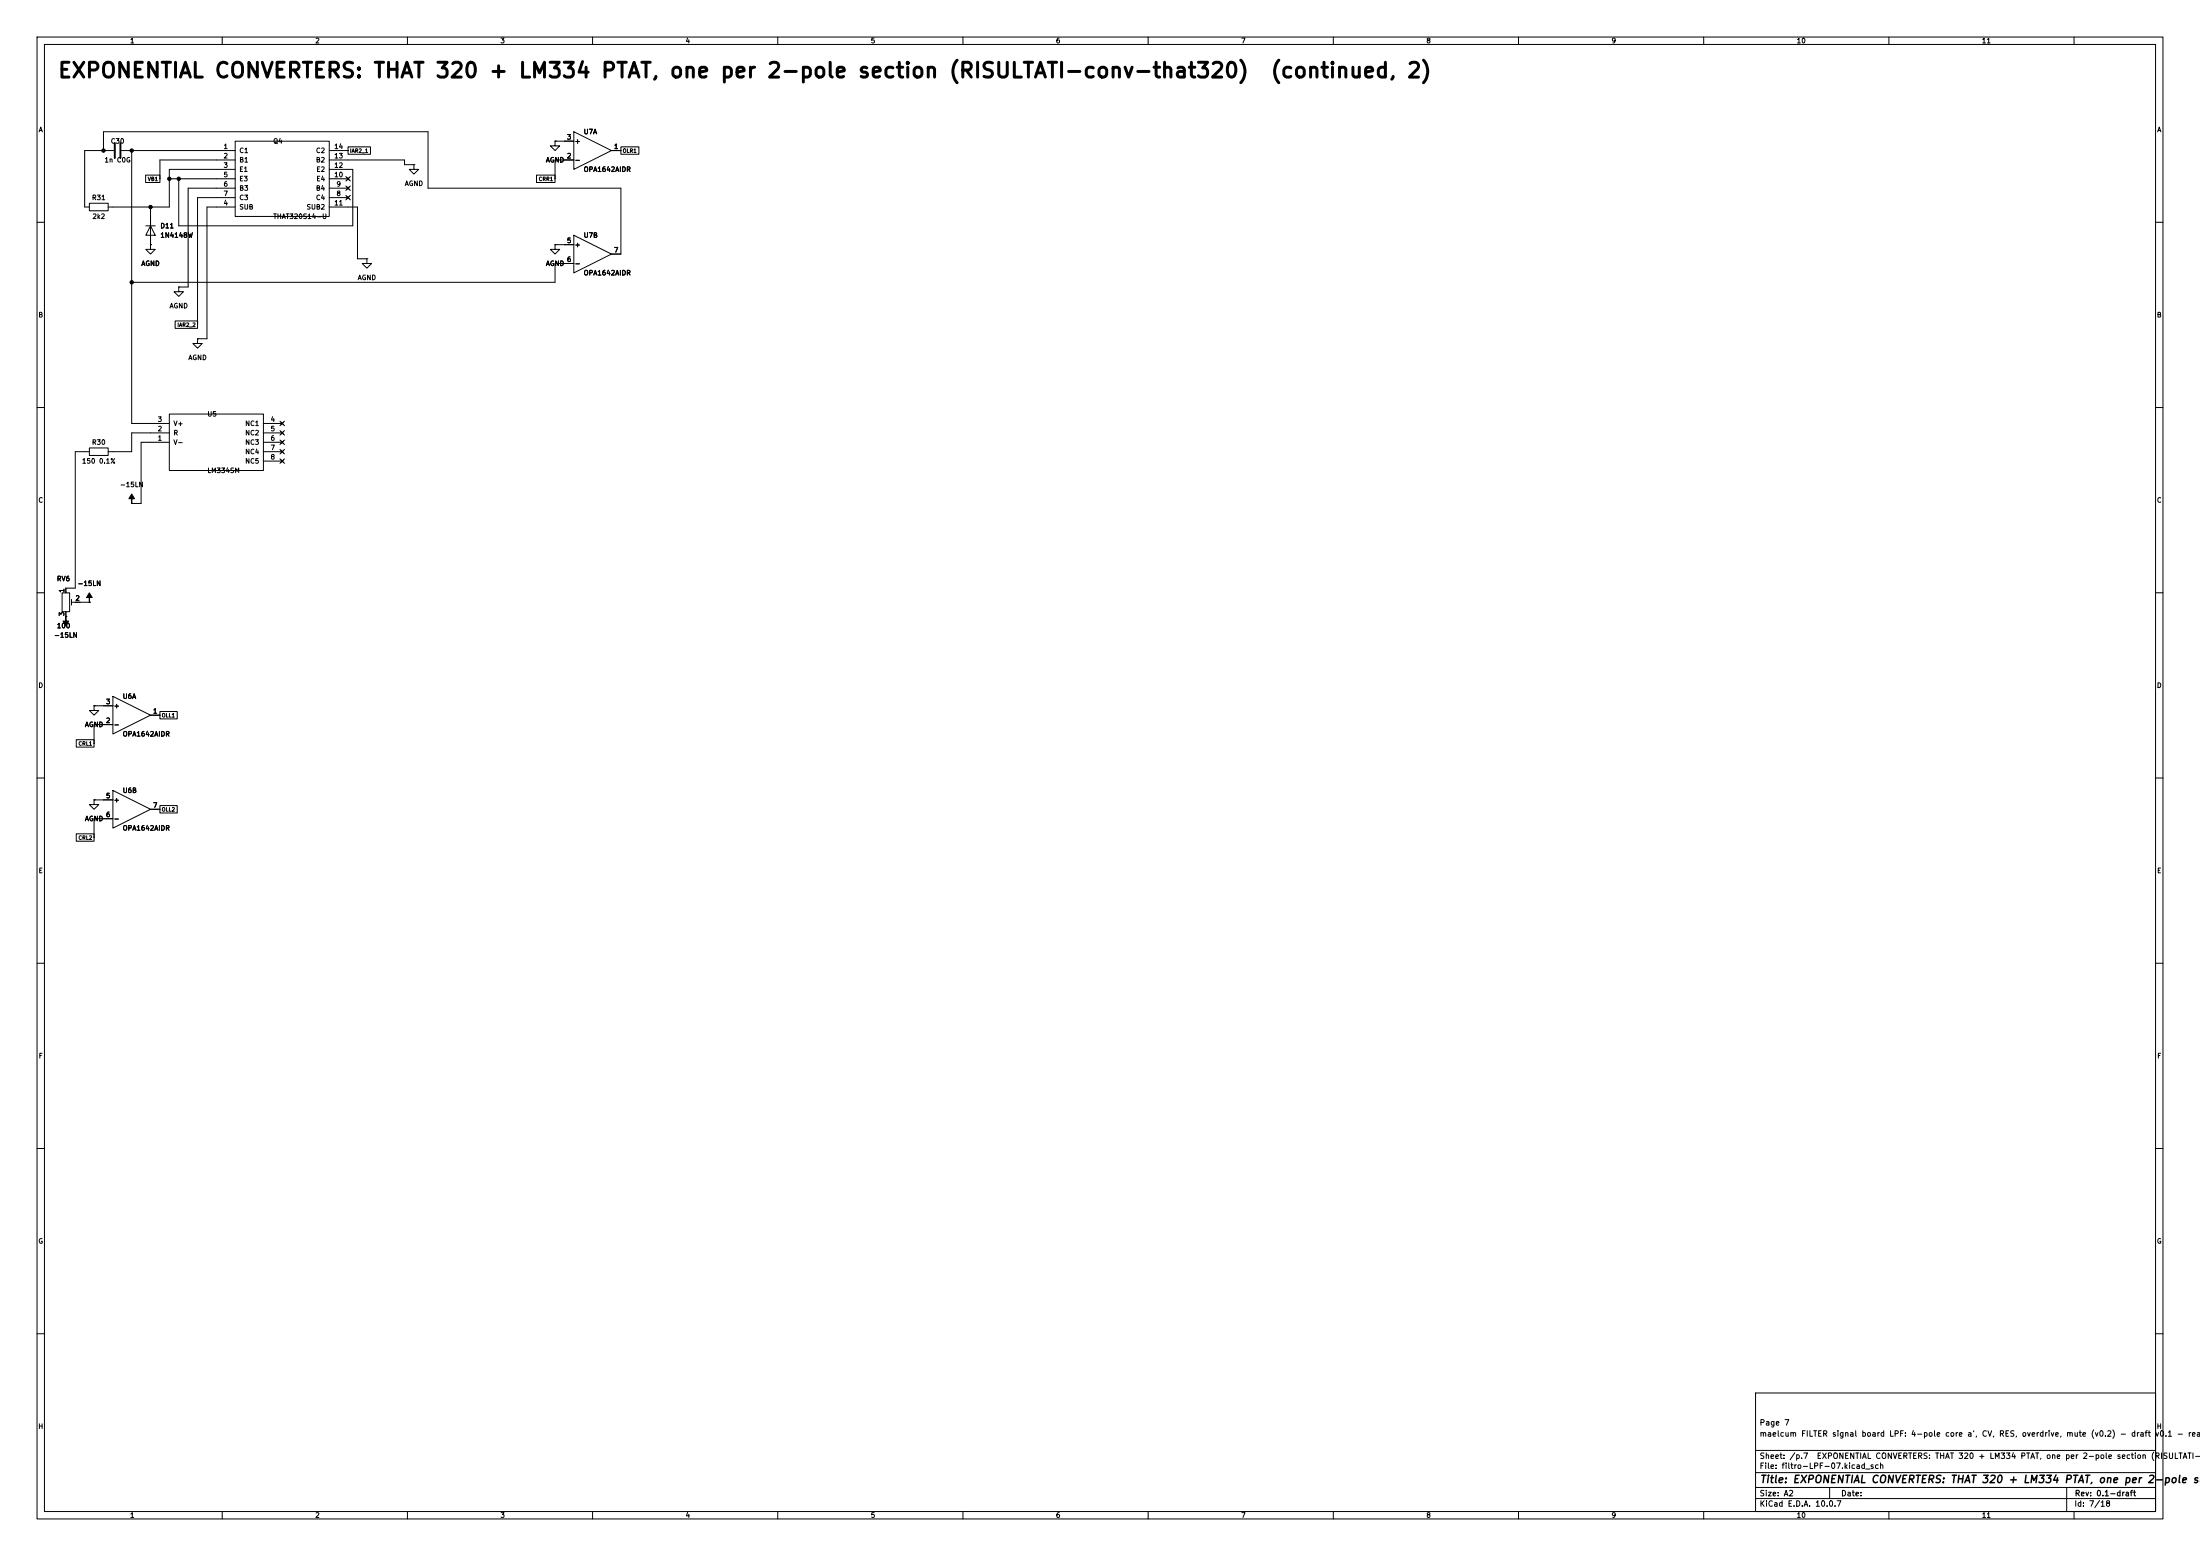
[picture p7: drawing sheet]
(kicad_sch
 (version 20260101)
 (generator "eeschema")
 (generator_version "10.0")
 (paper "A2")
 (title_block
  (title "EXPONENTIAL CONVERTERS: THAT 320 + LM334 PTAT, one per 2-pole section (RISULTATI-conv-that320)  (continued, 2)")
  (rev "0.1-draft")
  (comment 1 "maelcum FILTER signal board LPF: 4-pole core a', CV, RES, overdrive, mute (v0.2) - draft v0.1 - readable schematic")
  (comment 2 "Page 7"))
 (lib_symbols
  (symbol
   "maelcum:THAT320"
   (pin_names
    (offset 1.016)) (exclude_from_sim no) (in_bom yes) (on_board yes)
   (property
    "Reference"
    "Q" (at 0 12.7 0) (effects (font (size 1.27 1.27))))
   (property
    "Value"
    "THAT320" (at 0 -12.7 0) (effects (font (size 1.27 1.27))))
   (property
    "Footprint"
    "Package_SO:SOIC-14_3.9x8.7mm_P1.27mm" (at 0 0 0) (effects (font (size 1.27 1.27)) (hide yes)))
   (property
    "Datasheet"
    "" (at 0 0 0) (effects (font (size 1.27 1.27)) (hide yes)))
   (property
    "Description"
    "4 PNP appaiati THAT 320S14-U. Pinout THAT Doc 600041 Rev 04, Figure 2" (at 0 0 0) (effects (font (size 1.27 1.27)) (hide yes)))
   (symbol
    "THAT320_0_1"
    (rectangle (start -12.7 10.16) (end 12.7 -10.16) (stroke (width 0.254) (type default)) (fill (type background))))
   (symbol
    "THAT320_1_1"
    (pin
    passive
    line (at -17.78 7.62 0) (length 5.08) (name
    "C1" (effects (font (size 1.27 1.27)))) (number
    "1" (effects (font (size 1.27 1.27)))))
    (pin
    passive
    line (at -17.78 5.08 0) (length 5.08) (name
    "B1" (effects (font (size 1.27 1.27)))) (number
    "2" (effects (font (size 1.27 1.27)))))
    (pin
    passive
    line (at -17.78 2.54 0) (length 5.08) (name
    "E1" (effects (font (size 1.27 1.27)))) (number
    "3" (effects (font (size 1.27 1.27)))))
    (pin
    passive
    line (at -17.78 0 0) (length 5.08) (name
    "E3" (effects (font (size 1.27 1.27)))) (number
    "5" (effects (font (size 1.27 1.27)))))
    (pin
    passive
    line (at -17.78 -2.54 0) (length 5.08) (name
    "B3" (effects (font (size 1.27 1.27)))) (number
    "6" (effects (font (size 1.27 1.27)))))
    (pin
    passive
    line (at -17.78 -5.08 0) (length 5.08) (name
    "C3" (effects (font (size 1.27 1.27)))) (number
    "7" (effects (font (size 1.27 1.27)))))
    (pin
    passive
    line (at -17.78 -7.62 0) (length 5.08) (name
    "SUB" (effects (font (size 1.27 1.27)))) (number
    "4" (effects (font (size 1.27 1.27)))))
    (pin
    passive
    line (at 17.78 7.62 180) (length 5.08) (name
    "C2" (effects (font (size 1.27 1.27)))) (number
    "14" (effects (font (size 1.27 1.27)))))
    (pin
    passive
    line (at 17.78 5.08 180) (length 5.08) (name
    "B2" (effects (font (size 1.27 1.27)))) (number
    "13" (effects (font (size 1.27 1.27)))))
    (pin
    passive
    line (at 17.78 2.54 180) (length 5.08) (name
    "E2" (effects (font (size 1.27 1.27)))) (number
    "12" (effects (font (size 1.27 1.27)))))
    (pin
    no_connect
    line (at 17.78 0 180) (length 5.08) (name
    "E4" (effects (font (size 1.27 1.27)))) (number
    "10" (effects (font (size 1.27 1.27)))))
    (pin
    no_connect
    line (at 17.78 -2.54 180) (length 5.08) (name
    "B4" (effects (font (size 1.27 1.27)))) (number
    "9" (effects (font (size 1.27 1.27)))))
    (pin
    no_connect
    line (at 17.78 -5.08 180) (length 5.08) (name
    "C4" (effects (font (size 1.27 1.27)))) (number
    "8" (effects (font (size 1.27 1.27)))))
    (pin
    passive
    line (at 17.78 -7.62 180) (length 5.08) (name
    "SUB2" (effects (font (size 1.27 1.27)))) (number
    "11" (effects (font (size 1.27 1.27)))))))
  (symbol
   "Device:C"
   (pin_numbers (hide yes))
   (pin_names
    (offset 0.254)) (exclude_from_sim no) (in_bom yes) (on_board yes)
   (in_pos_files yes)
   (duplicate_pin_numbers_are_jumpers no)
   (property
    "Reference"
    "C" (at 0.635 2.54 0) (show_name no) (do_not_autoplace no) (effects (font (size 1.27 1.27)) (justify left)))
   (property
    "Value"
    "C" (at 0.635 -2.54 0) (show_name no) (do_not_autoplace no) (effects (font (size 1.27 1.27)) (justify left)))
   (property
    "Footprint"
    "" (at 0.9652 -3.81 0) (show_name no) (do_not_autoplace no) (hide yes) (effects (font (size 1.27 1.27))))
   (property
    "Datasheet"
    "" (at 0 0 0) (show_name no) (do_not_autoplace no) (hide yes) (effects (font (size 1.27 1.27))))
   (property
    "Description"
    "Unpolarized capacitor" (at 0 0 0) (show_name no) (do_not_autoplace no) (hide yes) (effects (font (size 1.27 1.27))))
   (property
    "ki_keywords"
    "cap capacitor" (at 0 0 0) (show_name no) (do_not_autoplace no) (hide yes) (effects (font (size 1.27 1.27))))
   (property
    "ki_fp_filters"
    "C_*" (at 0 0 0) (show_name no) (do_not_autoplace no) (hide yes) (effects (font (size 1.27 1.27))))
   (symbol
    "C_0_1"
    (polyline (pts (xy -2.032 0.762) (xy 2.032 0.762)) (stroke (width 0.508) (type default)) (fill (type none)))
    (polyline (pts (xy -2.032 -0.762) (xy 2.032 -0.762)) (stroke (width 0.508) (type default)) (fill (type none))))
   (symbol
    "C_1_1"
    (pin
    passive
    line (at 0 3.81 270) (length 2.794) (name
    "" (effects (font (size 1.27 1.27)))) (number
    "1" (effects (font (size 1.27 1.27)))))
    (pin
    passive
    line (at 0 -3.81 90) (length 2.794) (name
    "" (effects (font (size 1.27 1.27)))) (number
    "2" (effects (font (size 1.27 1.27))))))
   (embedded_fonts no))
  (symbol
   "Diode:1N4148W"
   (pin_numbers (hide yes))
   (pin_names (hide yes)) (exclude_from_sim no) (in_bom yes) (on_board yes)
   (in_pos_files yes)
   (duplicate_pin_numbers_are_jumpers no)
   (property
    "Reference"
    "D" (at 0 2.54 0) (show_name no) (do_not_autoplace no) (effects (font (size 1.27 1.27))))
   (property
    "Value"
    "1N4148W" (at 0 -2.54 0) (show_name no) (do_not_autoplace no) (effects (font (size 1.27 1.27))))
   (property
    "Footprint"
    "Diode_SMD:D_SOD-123" (at 0 -4.445 0) (show_name no) (do_not_autoplace no) (hide yes) (effects (font (size 1.27 1.27))))
   (property
    "Datasheet"
    "https://www.vishay.com/docs/85748/1n4148w.pdf" (at 0 0 0) (show_name no) (do_not_autoplace no) (hide yes) (effects (font (size 1.27 1.27))))
   (property
    "Description"
    "75V 0.15A Fast Switching Diode, SOD-123" (at 0 0 0) (show_name no) (do_not_autoplace no) (hide yes) (effects (font (size 1.27 1.27))))
   (property
    "Sim.Device"
    "D" (at 0 0 0) (show_name no) (do_not_autoplace no) (hide yes) (effects (font (size 1.27 1.27))))
   (property
    "Sim.Pins"
    "1=K 2=A" (at 0 0 0) (show_name no) (do_not_autoplace no) (hide yes) (effects (font (size 1.27 1.27))))
   (property
    "ki_keywords"
    "diode" (at 0 0 0) (show_name no) (do_not_autoplace no) (hide yes) (effects (font (size 1.27 1.27))))
   (property
    "ki_fp_filters"
    "D*SOD?123*" (at 0 0 0) (show_name no) (do_not_autoplace no) (hide yes) (effects (font (size 1.27 1.27))))
   (symbol
    "1N4148W_0_1"
    (polyline (pts (xy -1.27 1.27) (xy -1.27 -1.27)) (stroke (width 0.254) (type default)) (fill (type none)))
    (polyline (pts (xy 1.27 1.27) (xy 1.27 -1.27) (xy -1.27 0) (xy 1.27 1.27)) (stroke (width 0.254) (type default)) (fill (type none)))
    (polyline (pts (xy 1.27 0) (xy -1.27 0)) (stroke (width 0) (type default)) (fill (type none))))
   (symbol
    "1N4148W_1_1"
    (pin
    passive
    line (at -3.81 0 0) (length 2.54) (name
    "K" (effects (font (size 1.27 1.27)))) (number
    "1" (effects (font (size 1.27 1.27)))))
    (pin
    passive
    line (at 3.81 0 180) (length 2.54) (name
    "A" (effects (font (size 1.27 1.27)))) (number
    "2" (effects (font (size 1.27 1.27))))))
   (embedded_fonts no))
  (symbol
   "Device:R"
   (pin_numbers (hide yes))
   (pin_names
    (offset 0)) (exclude_from_sim no) (in_bom yes) (on_board yes)
   (in_pos_files yes)
   (duplicate_pin_numbers_are_jumpers no)
   (property
    "Reference"
    "R" (at 2.032 0 90) (show_name no) (do_not_autoplace no) (effects (font (size 1.27 1.27))))
   (property
    "Value"
    "R" (at 0 0 90) (show_name no) (do_not_autoplace no) (effects (font (size 1.27 1.27))))
   (property
    "Footprint"
    "" (at -1.778 0 90) (show_name no) (do_not_autoplace no) (hide yes) (effects (font (size 1.27 1.27))))
   (property
    "Datasheet"
    "" (at 0 0 0) (show_name no) (do_not_autoplace no) (hide yes) (effects (font (size 1.27 1.27))))
   (property
    "Description"
    "Resistor" (at 0 0 0) (show_name no) (do_not_autoplace no) (hide yes) (effects (font (size 1.27 1.27))))
   (property
    "ki_keywords"
    "R res resistor" (at 0 0 0) (show_name no) (do_not_autoplace no) (hide yes) (effects (font (size 1.27 1.27))))
   (property
    "ki_fp_filters"
    "R_*" (at 0 0 0) (show_name no) (do_not_autoplace no) (hide yes) (effects (font (size 1.27 1.27))))
   (symbol
    "R_0_1"
    (rectangle (start -1.016 -2.54) (end 1.016 2.54) (stroke (width 0.254) (type default)) (fill (type none))))
   (symbol
    "R_1_1"
    (pin
    passive
    line (at 0 3.81 270) (length 1.27) (name
    "" (effects (font (size 1.27 1.27)))) (number
    "1" (effects (font (size 1.27 1.27)))))
    (pin
    passive
    line (at 0 -3.81 90) (length 1.27) (name
    "" (effects (font (size 1.27 1.27)))) (number
    "2" (effects (font (size 1.27 1.27))))))
   (embedded_fonts no))
  (symbol
   "power:GND"
   (power global)
   (pin_numbers (hide yes))
   (pin_names
    (offset 0) (hide yes)) (exclude_from_sim no) (in_bom yes) (on_board yes)
   (in_pos_files yes)
   (duplicate_pin_numbers_are_jumpers no)
   (property
    "Reference"
    "#PWR" (at 0 -6.35 0) (show_name no) (do_not_autoplace no) (hide yes) (effects (font (size 1.27 1.27))))
   (property
    "Value"
    "GND" (at 0 -3.81 0) (show_name no) (do_not_autoplace no) (effects (font (size 1.27 1.27))))
   (property
    "Footprint"
    "" (at 0 0 0) (show_name no) (do_not_autoplace no) (hide yes) (effects (font (size 1.27 1.27))))
   (property
    "Datasheet"
    "" (at 0 0 0) (show_name no) (do_not_autoplace no) (hide yes) (effects (font (size 1.27 1.27))))
   (property
    "Description"
    "Power symbol creates a global label with name \"GND\" , ground" (at 0 0 0) (show_name no) (do_not_autoplace no) (hide yes) (effects (font (size 1.27 1.27))))
   (property
    "ki_keywords"
    "global power" (at 0 0 0) (show_name no) (do_not_autoplace no) (hide yes) (effects (font (size 1.27 1.27))))
   (symbol
    "GND_0_1"
    (polyline (pts (xy 0 0) (xy 0 -1.27) (xy 1.27 -1.27) (xy 0 -2.54) (xy -1.27 -1.27) (xy 0 -1.27)) (stroke (width 0) (type default)) (fill (type none))))
   (symbol
    "GND_1_1"
    (pin
    power_in
    line (at 0 0 270) (length 0) (name
    "" (effects (font (size 1.27 1.27)))) (number
    "1" (effects (font (size 1.27 1.27))))))
   (embedded_fonts no))
  (symbol
   "maelcum:LM334SM"
   (pin_names
    (offset 1.016)) (exclude_from_sim no) (in_bom yes) (on_board yes)
   (property
    "Reference"
    "U" (at 0 10.16 0) (effects (font (size 1.27 1.27))))
   (property
    "Value"
    "LM334SM" (at 0 -10.16 0) (effects (font (size 1.27 1.27))))
   (property
    "Footprint"
    "Package_SO:SOIC-8_3.9x4.9mm_P1.27mm" (at 0 0 0) (effects (font (size 1.27 1.27)) (hide yes)))
   (property
    "Datasheet"
    "" (at 0 0 0) (effects (font (size 1.27 1.27)) (hide yes)))
   (property
    "Description"
    "Sorgente di corrente PTAT. Pinout TI SNVS746E Figure 2 (LM334SM)" (at 0 0 0) (effects (font (size 1.27 1.27)) (hide yes)))
   (symbol
    "LM334SM_0_1"
    (rectangle (start -12.7 7.62) (end 12.7 -7.62) (stroke (width 0.254) (type default)) (fill (type background))))
   (symbol
    "LM334SM_1_1"
    (pin
    passive
    line (at -17.78 5.08 0) (length 5.08) (name
    "V+" (effects (font (size 1.27 1.27)))) (number
    "3" (effects (font (size 1.27 1.27)))))
    (pin
    passive
    line (at -17.78 2.54 0) (length 5.08) (name
    "R" (effects (font (size 1.27 1.27)))) (number
    "2" (effects (font (size 1.27 1.27)))))
    (pin
    passive
    line (at -17.78 0 0) (length 5.08) (name
    "V-" (effects (font (size 1.27 1.27)))) (number
    "1" (effects (font (size 1.27 1.27)))))
    (pin
    no_connect
    line (at 17.78 5.08 180) (length 5.08) (name
    "NC1" (effects (font (size 1.27 1.27)))) (number
    "4" (effects (font (size 1.27 1.27)))))
    (pin
    no_connect
    line (at 17.78 2.54 180) (length 5.08) (name
    "NC2" (effects (font (size 1.27 1.27)))) (number
    "5" (effects (font (size 1.27 1.27)))))
    (pin
    no_connect
    line (at 17.78 0 180) (length 5.08) (name
    "NC3" (effects (font (size 1.27 1.27)))) (number
    "6" (effects (font (size 1.27 1.27)))))
    (pin
    no_connect
    line (at 17.78 -2.54 180) (length 5.08) (name
    "NC4" (effects (font (size 1.27 1.27)))) (number
    "7" (effects (font (size 1.27 1.27)))))
    (pin
    no_connect
    line (at 17.78 -5.08 180) (length 5.08) (name
    "NC5" (effects (font (size 1.27 1.27)))) (number
    "8" (effects (font (size 1.27 1.27)))))))
  (symbol
   "power:-15V"
   (power global)
   (pin_numbers (hide yes))
   (pin_names
    (offset 0) (hide yes)) (exclude_from_sim no) (in_bom yes) (on_board yes)
   (in_pos_files yes)
   (duplicate_pin_numbers_are_jumpers no)
   (property
    "Reference"
    "#PWR" (at 0 -3.81 0) (show_name no) (do_not_autoplace no) (hide yes) (effects (font (size 1.27 1.27))))
   (property
    "Value"
    "-15V" (at 0 3.556 0) (show_name no) (do_not_autoplace no) (effects (font (size 1.27 1.27))))
   (property
    "Footprint"
    "" (at 0 0 0) (show_name no) (do_not_autoplace no) (hide yes) (effects (font (size 1.27 1.27))))
   (property
    "Datasheet"
    "" (at 0 0 0) (show_name no) (do_not_autoplace no) (hide yes) (effects (font (size 1.27 1.27))))
   (property
    "Description"
    "Power symbol creates a global label with name \"-15V\"" (at 0 0 0) (show_name no) (do_not_autoplace no) (hide yes) (effects (font (size 1.27 1.27))))
   (property
    "ki_keywords"
    "global power" (at 0 0 0) (show_name no) (do_not_autoplace no) (hide yes) (effects (font (size 1.27 1.27))))
   (symbol
    "-15V_0_0"
    (pin
    power_in
    line (at 0 0 90) (length 0) (name
    "" (effects (font (size 1.27 1.27)))) (number
    "1" (effects (font (size 1.27 1.27))))))
   (symbol
    "-15V_0_1"
    (polyline (pts (xy 0 0) (xy 0 1.27) (xy 0.762 1.27) (xy 0 2.54) (xy -0.762 1.27) (xy 0 1.27)) (stroke (width 0) (type default)) (fill (type outline))))
   (embedded_fonts no))
  (symbol
   "Device:R_Potentiometer_Trim"
   (pin_names
    (offset 1.016) (hide yes)) (exclude_from_sim no) (in_bom yes) (on_board yes)
   (in_pos_files yes)
   (duplicate_pin_numbers_are_jumpers no)
   (property
    "Reference"
    "RV" (at -4.445 0 90) (show_name no) (do_not_autoplace no) (effects (font (size 1.27 1.27))))
   (property
    "Value"
    "R_Potentiometer_Trim" (at -2.54 0 90) (show_name no) (do_not_autoplace no) (effects (font (size 1.27 1.27))))
   (property
    "Footprint"
    "" (at 0 0 0) (show_name no) (do_not_autoplace no) (hide yes) (effects (font (size 1.27 1.27))))
   (property
    "Datasheet"
    "" (at 0 0 0) (show_name no) (do_not_autoplace no) (hide yes) (effects (font (size 1.27 1.27))))
   (property
    "Description"
    "Trim-potentiometer" (at 0 0 0) (show_name no) (do_not_autoplace no) (hide yes) (effects (font (size 1.27 1.27))))
   (property
    "Sim.Device"
    "R" (at 0 0 0) (show_name no) (do_not_autoplace no) (hide yes) (effects (font (size 1.27 1.27))))
   (property
    "Sim.Type"
    "POT" (at 0 0 0) (show_name no) (do_not_autoplace no) (hide yes) (effects (font (size 1.27 1.27))))
   (property
    "Sim.Pins"
    "1=r0 2=wiper 3=r1" (at 0 0 0) (show_name no) (do_not_autoplace no) (hide yes) (effects (font (size 1.27 1.27))))
   (property
    "ki_keywords"
    "resistor variable trimpot trimmer" (at 0 0 0) (show_name no) (do_not_autoplace no) (hide yes) (effects (font (size 1.27 1.27))))
   (property
    "ki_fp_filters"
    "Potentiometer*" (at 0 0 0) (show_name no) (do_not_autoplace no) (hide yes) (effects (font (size 1.27 1.27))))
   (symbol
    "R_Potentiometer_Trim_0_1"
    (rectangle (start 1.016 2.54) (end -1.016 -2.54) (stroke (width 0.254) (type default)) (fill (type none)))
    (polyline (pts (xy 1.524 0.762) (xy 1.524 -0.762)) (stroke (width 0) (type default)) (fill (type none)))
    (polyline (pts (xy 2.54 0) (xy 1.524 0)) (stroke (width 0) (type default)) (fill (type none))))
   (symbol
    "R_Potentiometer_Trim_1_1"
    (pin
    passive
    line (at 0 3.81 270) (length 1.27) (name
    "1" (effects (font (size 1.27 1.27)))) (number
    "1" (effects (font (size 1.27 1.27)))))
    (pin
    passive
    line (at 3.81 0 180) (length 1.27) (name
    "2" (effects (font (size 1.27 1.27)))) (number
    "2" (effects (font (size 1.27 1.27)))))
    (pin
    passive
    line (at 0 -3.81 90) (length 1.27) (name
    "3" (effects (font (size 1.27 1.27)))) (number
    "3" (effects (font (size 1.27 1.27))))))
   (embedded_fonts no))
  (symbol
   "Amplifier_Operational:OPA1612AxD"
   (pin_names
    (offset 0.127)) (exclude_from_sim no) (in_bom yes) (on_board yes)
   (in_pos_files yes)
   (duplicate_pin_numbers_are_jumpers no)
   (property
    "Reference"
    "U" (at 0 5.08 0) (show_name no) (do_not_autoplace no) (effects (font (size 1.27 1.27)) (justify left)))
   (property
    "Value"
    "OPA1612AxD" (at 0 -5.08 0) (show_name no) (do_not_autoplace no) (effects (font (size 1.27 1.27)) (justify left)))
   (property
    "Footprint"
    "" (at 0 0 0) (show_name no) (do_not_autoplace no) (hide yes) (effects (font (size 1.27 1.27))))
   (property
    "Datasheet"
    "http://www.ti.com/lit/ds/symlink/opa1612.pdf" (at 0 0 0) (show_name no) (do_not_autoplace no) (hide yes) (effects (font (size 1.27 1.27))))
   (property
    "Description"
    "Dual SoundPlus High Performance, Bipolar-Input Audio Operational Amplifiers, SOIC-8" (at 0 0 0) (show_name no) (do_not_autoplace no) (hide yes) (effects (font (size 1.27 1.27))))
   (property
    "ki_locked"
    "" (at 0 0 0) (show_name no) (do_not_autoplace no) (effects (font (size 1.27 1.27))))
   (property
    "ki_keywords"
    "dual opamp" (at 0 0 0) (show_name no) (do_not_autoplace no) (hide yes) (effects (font (size 1.27 1.27))))
   (property
    "ki_fp_filters"
    "SOIC*3.9x4.9mm*P1.27mm* DIP*W7.62mm* TO*99* OnSemi*Micro8* TSSOP*3x3mm*P0.65mm* TSSOP*4.4x3mm*P0.65mm* MSOP*3x3mm*P0.65mm* SSOP*3.9x4.9mm*P0.635mm* LFCSP*2x2mm*P0.5mm* *SIP* SOIC*5.3x6.2mm*P1.27mm*" (at 0 0 0) (show_name no) (do_not_autoplace no) (hide yes) (effects (font (size 1.27 1.27))))
   (symbol
    "OPA1612AxD_1_1"
    (polyline (pts (xy -5.08 5.08) (xy 5.08 0) (xy -5.08 -5.08) (xy -5.08 5.08)) (stroke (width 0.254) (type default)) (fill (type background)))
    (pin
    output
    line (at 7.62 0 180) (length 2.54) (name
    "" (effects (font (size 1.27 1.27)))) (number
    "1" (effects (font (size 1.27 1.27)))))
    (pin
    input
    line (at -7.62 -2.54 0) (length 2.54) (name
    "-" (effects (font (size 1.27 1.27)))) (number
    "2" (effects (font (size 1.27 1.27)))))
    (pin
    input
    line (at -7.62 2.54 0) (length 2.54) (name
    "+" (effects (font (size 1.27 1.27)))) (number
    "3" (effects (font (size 1.27 1.27))))))
   (symbol
    "OPA1612AxD_2_1"
    (polyline (pts (xy -5.08 5.08) (xy 5.08 0) (xy -5.08 -5.08) (xy -5.08 5.08)) (stroke (width 0.254) (type default)) (fill (type background)))
    (pin
    input
    line (at -7.62 2.54 0) (length 2.54) (name
    "+" (effects (font (size 1.27 1.27)))) (number
    "5" (effects (font (size 1.27 1.27)))))
    (pin
    input
    line (at -7.62 -2.54 0) (length 2.54) (name
    "-" (effects (font (size 1.27 1.27)))) (number
    "6" (effects (font (size 1.27 1.27)))))
    (pin
    output
    line (at 7.62 0 180) (length 2.54) (name
    "" (effects (font (size 1.27 1.27)))) (number
    "7" (effects (font (size 1.27 1.27))))))
   (symbol
    "OPA1612AxD_3_1"
    (pin
    power_in
    line (at -2.54 -7.62 90) (length 3.81) (name
    "V-" (effects (font (size 1.27 1.27)))) (number
    "4" (effects (font (size 1.27 1.27)))))
    (pin
    power_in
    line (at -2.54 7.62 270) (length 3.81) (name
    "V+" (effects (font (size 1.27 1.27)))) (number
    "8" (effects (font (size 1.27 1.27))))))
   (embedded_fonts no)))
 (text
  "EXPONENTIAL CONVERTERS: THAT 320 + LM334 PTAT, one per 2-pole section (RISULTATI-conv-that320)  (continued, 2)"
  (exclude_from_sim no)
  (at 15.24 21.59 0)
  (effects (font (size 4 4)
    (bold yes)) (justify left bottom)))
 (symbol
  (lib_id "maelcum:THAT320")
  (at 76.2 48.26 0)
  (unit 1)
  (body_style 1)
  (exclude_from_sim no)
  (in_bom yes)
  (on_board yes)
  (dnp no)
  (property
   "Reference"
   "Q4" (at 73.66 38.1 0) (effects (font (size 1.27 1.27)) (justify left)))
  (property
   "Value"
   "THAT320S14-U" (at 73.66 58.42 0) (effects (font (size 1.27 1.27)) (justify left)))
  (property
   "Footprint"
   "Package_SO:SOIC-14_3.9x8.7mm_P1.27mm" (at 76.2 48.26 0) (effects (font (size 1.27 1.27)) (justify left) (hide yes)))
  (property
   "Datasheet"
   "" (at 76.2 48.26 0) (effects (font (size 1.27 1.27)) (justify left) (hide yes)))
  (property
   "Nota"
   "Q1 riferimento, Q2 e Q3 verso i pin Iabc della sezione 2, lato R; Q4 libero" (at 76.2 48.26 0) (effects (font (size 1.27 1.27)) (justify left) (hide yes)))
  (pin
   "1")
  (pin
   "2")
  (pin
   "3")
  (pin
   "5")
  (pin
   "6")
  (pin
   "7")
  (pin
   "4")
  (pin
   "14")
  (pin
   "13")
  (pin
   "12")
  (pin
   "10")
  (pin
   "9")
  (pin
   "8")
  (pin
   "11")
  (instances (project
    "filtro-LPF" (path
    "/9d905d23-cbfb-5722-a8ef-c406e66afb9e/0539e119-f7c4-55df-804d-cacd09c11e4b" (reference "Q4") (unit 1)))))
 (wire
  (pts (xy 58.42 40.64) (xy 40.64 40.64))
  (stroke (width 0) (type default)))
 (symbol
  (lib_id "Device:C")
  (at 31.75 40.64 90)
  (unit 1)
  (body_style 1)
  (exclude_from_sim no)
  (in_bom yes)
  (on_board yes)
  (dnp no)
  (property
   "Reference"
   "C30" (at 31.75 38.1 90) (effects (font (size 1.27 1.27))))
  (property
   "Value"
   "1n C0G" (at 31.75 43.18 90) (effects (font (size 1.27 1.27))))
  (property
   "Footprint"
   "Capacitor_SMD:C_1206_3216Metric" (at 31.75 40.64 0) (effects (font (size 1.27 1.27)) (justify left) (hide yes)))
  (property
   "Datasheet"
   "" (at 31.75 40.64 0) (effects (font (size 1.27 1.27)) (justify left) (hide yes)))
  (property
   "Nota"
   "compensazione dell'anello (taglio ~72 kHz)" (at 31.75 40.64 0) (effects (font (size 1.27 1.27)) (justify left) (hide yes)))
  (pin
   "1")
  (pin
   "2")
  (instances (project
    "filtro-LPF" (path
    "/9d905d23-cbfb-5722-a8ef-c406e66afb9e/0539e119-f7c4-55df-804d-cacd09c11e4b" (reference "C30") (unit 1)))))
 (wire
  (pts (xy 40.64 40.64) (xy 35.56 40.64))
  (stroke (width 0) (type default)))
 (wire
  (pts (xy 58.42 43.18) (xy 43.18 43.18))
  (stroke (width 0) (type default)))
 (wire
  (pts (xy 43.18 43.18) (xy 43.18 48.26))
  (stroke (width 0) (type default)))
 (wire
  (pts (xy 58.42 45.72) (xy 45.72 45.72))
  (stroke (width 0) (type default)))
 (wire
  (pts (xy 45.72 45.72) (xy 45.72 55.88))
  (stroke (width 0) (type default)))
 (symbol
  (lib_id "Diode:1N4148W")
  (at 40.64 62.23 270)
  (unit 1)
  (body_style 1)
  (exclude_from_sim no)
  (in_bom yes)
  (on_board yes)
  (dnp no)
  (property
   "Reference"
   "D11" (at 43.18 60.96 90) (effects (font (size 1.27 1.27)) (justify left)))
  (property
   "Value"
   "1N4148W" (at 43.18 63.5 90) (effects (font (size 1.27 1.27)) (justify left)))
  (property
   "Footprint"
   "Diode_SMD:D_SOD-123" (at 40.64 62.23 0) (effects (font (size 1.27 1.27)) (justify left) (hide yes)))
  (property
   "Datasheet"
   "" (at 40.64 62.23 0) (effects (font (size 1.27 1.27)) (justify left) (hide yes)))
  (property
   "Nota"
   "protegge la giunzione E-B all'accensione" (at 40.64 62.23 0) (effects (font (size 1.27 1.27)) (justify left) (hide yes)))
  (pin
   "1")
  (pin
   "2")
  (instances (project
    "filtro-LPF" (path
    "/9d905d23-cbfb-5722-a8ef-c406e66afb9e/0539e119-f7c4-55df-804d-cacd09c11e4b" (reference "D11") (unit 1)))))
 (symbol
  (lib_id "Device:R")
  (at 26.67 55.88 90)
  (unit 1)
  (body_style 1)
  (exclude_from_sim no)
  (in_bom yes)
  (on_board yes)
  (dnp no)
  (property
   "Reference"
   "R31" (at 26.67 53.34 90) (effects (font (size 1.27 1.27))))
  (property
   "Value"
   "2k2" (at 26.67 58.42 90) (effects (font (size 1.27 1.27))))
  (property
   "Footprint"
   "Resistor_SMD:R_0805_2012Metric" (at 26.67 55.88 0) (effects (font (size 1.27 1.27)) (justify left) (hide yes)))
  (property
   "Datasheet"
   "" (at 26.67 55.88 0) (effects (font (size 1.27 1.27)) (justify left) (hide yes)))
  (pin
   "1")
  (pin
   "2")
  (instances (project
    "filtro-LPF" (path
    "/9d905d23-cbfb-5722-a8ef-c406e66afb9e/0539e119-f7c4-55df-804d-cacd09c11e4b" (reference "R31") (unit 1)))))
 (wire
  (pts (xy 45.72 55.88) (xy 40.64 55.88))
  (stroke (width 0) (type default)))
 (wire
  (pts (xy 40.64 55.88) (xy 40.64 58.42))
  (stroke (width 0) (type default)))
 (wire
  (pts (xy 40.64 55.88) (xy 30.48 55.88))
  (stroke (width 0) (type default)))
 (junction
  (at 40.64 55.88)
  (diameter 0)
  (color 0 0 0 0))
 (symbol
  (lib_id "power:GND")
  (at 40.64 66.04 0)
  (unit 1)
  (body_style 1)
  (exclude_from_sim no)
  (in_bom yes)
  (on_board yes)
  (dnp no)
  (property
   "Reference"
   "#PWR001" (at 40.64 66.04 0) (effects (font (size 1.27 1.27)) (justify left) (hide yes)))
  (property
   "Value"
   "AGND" (at 40.64 71.12 0) (effects (font (size 1.27 1.27))))
  (property
   "Footprint"
   "" (at 40.64 66.04 0) (effects (font (size 1.27 1.27)) (justify left) (hide yes)))
  (property
   "Datasheet"
   "" (at 40.64 66.04 0) (effects (font (size 1.27 1.27)) (justify left) (hide yes)))
  (pin
   "1")
  (instances (project
    "filtro-LPF" (path
    "/9d905d23-cbfb-5722-a8ef-c406e66afb9e/0539e119-f7c4-55df-804d-cacd09c11e4b" (reference "#PWR001") (unit 1)))))
 (wire
  (pts (xy 58.42 48.26) (xy 48.26 48.26))
  (stroke (width 0) (type default)))
 (wire
  (pts (xy 48.26 60.96) (xy 48.26 48.26))
  (stroke (width 0) (type default)))
 (wire
  (pts (xy 58.42 50.8) (xy 50.8 50.8))
  (stroke (width 0) (type default)))
 (wire
  (pts (xy 50.8 50.8) (xy 50.8 77.47))
  (stroke (width 0) (type default)))
 (wire
  (pts (xy 50.8 77.47) (xy 48.26 77.47))
  (stroke (width 0) (type default)))
 (symbol
  (lib_id "power:GND")
  (at 48.26 77.47 0)
  (unit 1)
  (body_style 1)
  (exclude_from_sim no)
  (in_bom yes)
  (on_board yes)
  (dnp no)
  (property
   "Reference"
   "#PWR002" (at 48.26 77.47 0) (effects (font (size 1.27 1.27)) (justify left) (hide yes)))
  (property
   "Value"
   "AGND" (at 48.26 82.55 0) (effects (font (size 1.27 1.27))))
  (property
   "Footprint"
   "" (at 48.26 77.47 0) (effects (font (size 1.27 1.27)) (justify left) (hide yes)))
  (property
   "Datasheet"
   "" (at 48.26 77.47 0) (effects (font (size 1.27 1.27)) (justify left) (hide yes)))
  (pin
   "1")
  (instances (project
    "filtro-LPF" (path
    "/9d905d23-cbfb-5722-a8ef-c406e66afb9e/0539e119-f7c4-55df-804d-cacd09c11e4b" (reference "#PWR002") (unit 1)))))
 (wire
  (pts (xy 58.42 53.34) (xy 53.34 53.34))
  (stroke (width 0) (type default)))
 (wire
  (pts (xy 53.34 53.34) (xy 53.34 87.63))
  (stroke (width 0) (type default)))
 (wire
  (pts (xy 58.42 55.88) (xy 55.88 55.88))
  (stroke (width 0) (type default)))
 (wire
  (pts (xy 55.88 55.88) (xy 55.88 91.44))
  (stroke (width 0) (type default)))
 (wire
  (pts (xy 55.88 91.44) (xy 53.34 91.44))
  (stroke (width 0) (type default)))
 (symbol
  (lib_id "power:GND")
  (at 53.34 91.44 0)
  (unit 1)
  (body_style 1)
  (exclude_from_sim no)
  (in_bom yes)
  (on_board yes)
  (dnp no)
  (property
   "Reference"
   "#PWR003" (at 53.34 91.44 0) (effects (font (size 1.27 1.27)) (justify left) (hide yes)))
  (property
   "Value"
   "AGND" (at 53.34 96.52 0) (effects (font (size 1.27 1.27))))
  (property
   "Footprint"
   "" (at 53.34 91.44 0) (effects (font (size 1.27 1.27)) (justify left) (hide yes)))
  (property
   "Datasheet"
   "" (at 53.34 91.44 0) (effects (font (size 1.27 1.27)) (justify left) (hide yes)))
  (pin
   "1")
  (instances (project
    "filtro-LPF" (path
    "/9d905d23-cbfb-5722-a8ef-c406e66afb9e/0539e119-f7c4-55df-804d-cacd09c11e4b" (reference "#PWR003") (unit 1)))))
 (wire
  (pts (xy 93.98 43.18) (xy 109.22 43.18))
  (stroke (width 0) (type default)))
 (wire
  (pts (xy 109.22 43.18) (xy 109.22 44.45))
  (stroke (width 0) (type default)))
 (wire
  (pts (xy 109.22 44.45) (xy 111.76 44.45))
  (stroke (width 0) (type default)))
 (symbol
  (lib_id "power:GND")
  (at 111.76 44.45 0)
  (unit 1)
  (body_style 1)
  (exclude_from_sim no)
  (in_bom yes)
  (on_board yes)
  (dnp no)
  (property
   "Reference"
   "#PWR004" (at 111.76 44.45 0) (effects (font (size 1.27 1.27)) (justify left) (hide yes)))
  (property
   "Value"
   "AGND" (at 111.76 49.53 0) (effects (font (size 1.27 1.27))))
  (property
   "Footprint"
   "" (at 111.76 44.45 0) (effects (font (size 1.27 1.27)) (justify left) (hide yes)))
  (property
   "Datasheet"
   "" (at 111.76 44.45 0) (effects (font (size 1.27 1.27)) (justify left) (hide yes)))
  (pin
   "1")
  (instances (project
    "filtro-LPF" (path
    "/9d905d23-cbfb-5722-a8ef-c406e66afb9e/0539e119-f7c4-55df-804d-cacd09c11e4b" (reference "#PWR004") (unit 1)))))
 (wire
  (pts (xy 95.25 45.72) (xy 93.98 45.72))
  (stroke (width 0) (type default)))
 (no_connect
  (at 93.98 48.26))
 (no_connect
  (at 93.98 50.8))
 (no_connect
  (at 93.98 53.34))
 (wire
  (pts (xy 93.98 55.88) (xy 96.52 55.88))
  (stroke (width 0) (type default)))
 (wire
  (pts (xy 96.52 55.88) (xy 96.52 69.85))
  (stroke (width 0) (type default)))
 (wire
  (pts (xy 96.52 69.85) (xy 99.06 69.85))
  (stroke (width 0) (type default)))
 (symbol
  (lib_id "power:GND")
  (at 99.06 69.85 0)
  (unit 1)
  (body_style 1)
  (exclude_from_sim no)
  (in_bom yes)
  (on_board yes)
  (dnp no)
  (property
   "Reference"
   "#PWR005" (at 99.06 69.85 0) (effects (font (size 1.27 1.27)) (justify left) (hide yes)))
  (property
   "Value"
   "AGND" (at 99.06 74.93 0) (effects (font (size 1.27 1.27))))
  (property
   "Footprint"
   "" (at 99.06 69.85 0) (effects (font (size 1.27 1.27)) (justify left) (hide yes)))
  (property
   "Datasheet"
   "" (at 99.06 69.85 0) (effects (font (size 1.27 1.27)) (justify left) (hide yes)))
  (pin
   "1")
  (instances (project
    "filtro-LPF" (path
    "/9d905d23-cbfb-5722-a8ef-c406e66afb9e/0539e119-f7c4-55df-804d-cacd09c11e4b" (reference "#PWR005") (unit 1)))))
 (symbol
  (lib_id "maelcum:LM334SM")
  (at 58.42 119.38 0)
  (unit 1)
  (body_style 1)
  (exclude_from_sim no)
  (in_bom yes)
  (on_board yes)
  (dnp no)
  (property
   "Reference"
   "U5" (at 55.88 111.76 0) (effects (font (size 1.27 1.27)) (justify left)))
  (property
   "Value"
   "LM334SM" (at 55.88 127 0) (effects (font (size 1.27 1.27)) (justify left)))
  (property
   "Footprint"
   "Package_SO:SOIC-8_3.9x4.9mm_P1.27mm" (at 58.42 119.38 0) (effects (font (size 1.27 1.27)) (justify left) (hide yes)))
  (property
   "Datasheet"
   "" (at 58.42 119.38 0) (effects (font (size 1.27 1.27)) (justify left) (hide yes)))
  (property
   "Nota"
   "Iref PTAT dal collettore di Q1 verso -15 V (filter-module §4, todo 50)" (at 58.42 119.38 0) (effects (font (size 1.27 1.27)) (justify left) (hide yes)))
  (pin
   "3")
  (pin
   "2")
  (pin
   "1")
  (pin
   "4")
  (pin
   "5")
  (pin
   "6")
  (pin
   "7")
  (pin
   "8")
  (instances (project
    "filtro-LPF" (path
    "/9d905d23-cbfb-5722-a8ef-c406e66afb9e/0539e119-f7c4-55df-804d-cacd09c11e4b" (reference "U5") (unit 1)))))
 (wire
  (pts (xy 40.64 116.84) (xy 35.56 116.84))
  (stroke (width 0) (type default)))
 (wire
  (pts (xy 35.56 116.84) (xy 35.56 121.92))
  (stroke (width 0) (type default)))
 (symbol
  (lib_id "Device:R")
  (at 26.67 121.92 270)
  (unit 1)
  (body_style 1)
  (exclude_from_sim no)
  (in_bom yes)
  (on_board yes)
  (dnp no)
  (property
   "Reference"
   "R30" (at 26.67 119.38 90) (effects (font (size 1.27 1.27))))
  (property
   "Value"
   "150 0.1%" (at 26.67 124.46 90) (effects (font (size 1.27 1.27))))
  (property
   "Footprint"
   "Resistor_SMD:R_0805_2012Metric" (at 26.67 121.92 0) (effects (font (size 1.27 1.27)) (justify left) (hide yes)))
  (property
   "Datasheet"
   "" (at 26.67 121.92 0) (effects (font (size 1.27 1.27)) (justify left) (hide yes)))
  (pin
   "1")
  (pin
   "2")
  (instances (project
    "filtro-LPF" (path
    "/9d905d23-cbfb-5722-a8ef-c406e66afb9e/0539e119-f7c4-55df-804d-cacd09c11e4b" (reference "R30") (unit 1)))))
 (wire
  (pts (xy 35.56 121.92) (xy 30.48 121.92))
  (stroke (width 0) (type default)))
 (wire
  (pts (xy 40.64 119.38) (xy 38.1 119.38))
  (stroke (width 0) (type default)))
 (wire
  (pts (xy 38.1 119.38) (xy 38.1 135.89))
  (stroke (width 0) (type default)))
 (wire
  (pts (xy 38.1 135.89) (xy 35.56 135.89))
  (stroke (width 0) (type default)))
 (symbol
  (lib_id "power:-15V")
  (at 35.56 135.89 0)
  (unit 1)
  (body_style 1)
  (exclude_from_sim no)
  (in_bom yes)
  (on_board yes)
  (dnp no)
  (property
   "Reference"
   "#PWR006" (at 35.56 135.89 0) (effects (font (size 1.27 1.27)) (justify left) (hide yes)))
  (property
   "Value"
   "-15LN" (at 35.56 130.81 0) (effects (font (size 1.27 1.27))))
  (property
   "Footprint"
   "" (at 35.56 135.89 0) (effects (font (size 1.27 1.27)) (justify left) (hide yes)))
  (property
   "Datasheet"
   "" (at 35.56 135.89 0) (effects (font (size 1.27 1.27)) (justify left) (hide yes)))
  (pin
   "1")
  (instances (project
    "filtro-LPF" (path
    "/9d905d23-cbfb-5722-a8ef-c406e66afb9e/0539e119-f7c4-55df-804d-cacd09c11e4b" (reference "#PWR006") (unit 1)))))
 (no_connect
  (at 76.2 114.3))
 (no_connect
  (at 76.2 116.84))
 (no_connect
  (at 76.2 119.38))
 (no_connect
  (at 76.2 121.92))
 (no_connect
  (at 76.2 124.46))
 (symbol
  (lib_id "Device:R_Potentiometer_Trim")
  (at 17.78 162.56 0)
  (unit 1)
  (body_style 1)
  (exclude_from_sim no)
  (in_bom yes)
  (on_board yes)
  (dnp no)
  (property
   "Reference"
   "RV6" (at 15.24 156.21 0) (effects (font (size 1.27 1.27)) (justify left)))
  (property
   "Value"
   "100" (at 15.24 168.91 0) (effects (font (size 1.27 1.27)) (justify left)))
  (property
   "Footprint"
   "Potentiometer_THT:Potentiometer_Bourns_3266W_Vertical" (at 17.78 162.56 0) (effects (font (size 1.27 1.27)) (justify left) (hide yes)))
  (property
   "Datasheet"
   "" (at 17.78 162.56 0) (effects (font (size 1.27 1.27)) (justify left) (hide yes)))
  (property
   "Nota"
   "fondo scala del converter (Iref 271-451 uA)" (at 17.78 162.56 0) (effects (font (size 1.27 1.27)) (justify left) (hide yes)))
  (pin
   "1")
  (pin
   "2")
  (pin
   "3")
  (instances (project
    "filtro-LPF" (path
    "/9d905d23-cbfb-5722-a8ef-c406e66afb9e/0539e119-f7c4-55df-804d-cacd09c11e4b" (reference "RV6") (unit 1)))))
 (wire
  (pts (xy 21.59 162.56) (xy 24.13 162.56))
  (stroke (width 0) (type default)))
 (symbol
  (lib_id "power:-15V")
  (at 24.13 162.56 0)
  (unit 1)
  (body_style 1)
  (exclude_from_sim no)
  (in_bom yes)
  (on_board yes)
  (dnp no)
  (property
   "Reference"
   "#PWR007" (at 24.13 162.56 0) (effects (font (size 1.27 1.27)) (justify left) (hide yes)))
  (property
   "Value"
   "-15LN" (at 24.13 157.48 0) (effects (font (size 1.27 1.27))))
  (property
   "Footprint"
   "" (at 24.13 162.56 0) (effects (font (size 1.27 1.27)) (justify left) (hide yes)))
  (property
   "Datasheet"
   "" (at 24.13 162.56 0) (effects (font (size 1.27 1.27)) (justify left) (hide yes)))
  (pin
   "1")
  (instances (project
    "filtro-LPF" (path
    "/9d905d23-cbfb-5722-a8ef-c406e66afb9e/0539e119-f7c4-55df-804d-cacd09c11e4b" (reference "#PWR007") (unit 1)))))
 (symbol
  (lib_id "power:-15V")
  (at 17.78 166.37 180)
  (unit 1)
  (body_style 1)
  (exclude_from_sim no)
  (in_bom yes)
  (on_board yes)
  (dnp no)
  (property
   "Reference"
   "#PWR008" (at 17.78 166.37 0) (effects (font (size 1.27 1.27)) (justify left) (hide yes)))
  (property
   "Value"
   "-15LN" (at 17.78 171.45 0) (effects (font (size 1.27 1.27))))
  (property
   "Footprint"
   "" (at 17.78 166.37 0) (effects (font (size 1.27 1.27)) (justify left) (hide yes)))
  (property
   "Datasheet"
   "" (at 17.78 166.37 0) (effects (font (size 1.27 1.27)) (justify left) (hide yes)))
  (pin
   "1")
  (instances (project
    "filtro-LPF" (path
    "/9d905d23-cbfb-5722-a8ef-c406e66afb9e/0539e119-f7c4-55df-804d-cacd09c11e4b" (reference "#PWR008") (unit 1)))))
 (symbol
  (lib_id "Amplifier_Operational:OPA1612AxD")
  (at 35.56 193.04 0)
  (unit 1)
  (body_style 1)
  (exclude_from_sim no)
  (in_bom yes)
  (on_board yes)
  (dnp no)
  (property
   "Reference"
   "U6" (at 33.02 187.96 0) (effects (font (size 1.27 1.27)) (justify left)))
  (property
   "Value"
   "OPA1642AIDR" (at 33.02 198.12 0) (effects (font (size 1.27 1.27)) (justify left)))
  (property
   "Footprint"
   "Package_SO:SOIC-8_3.9x4.9mm_P1.27mm" (at 35.56 193.04 0) (effects (font (size 1.27 1.27)) (justify left) (hide yes)))
  (property
   "Datasheet"
   "" (at 35.56 193.04 0) (effects (font (size 1.27 1.27)) (justify left) (hide yes)))
  (property
   "Nota"
   "anelli dei converter (FET: niente corrente nel nodo cr)" (at 35.56 193.04 0) (effects (font (size 1.27 1.27)) (justify left) (hide yes)))
  (pin
   "1")
  (pin
   "2")
  (pin
   "3")
  (instances (project
    "filtro-LPF" (path
    "/9d905d23-cbfb-5722-a8ef-c406e66afb9e/0539e119-f7c4-55df-804d-cacd09c11e4b" (reference "U6") (unit 1)))))
 (wire
  (pts (xy 25.4 190.5) (xy 27.94 190.5))
  (stroke (width 0) (type default)))
 (symbol
  (lib_id "power:GND")
  (at 25.4 190.5 0)
  (unit 1)
  (body_style 1)
  (exclude_from_sim no)
  (in_bom yes)
  (on_board yes)
  (dnp no)
  (property
   "Reference"
   "#PWR009" (at 25.4 190.5 0) (effects (font (size 1.27 1.27)) (justify left) (hide yes)))
  (property
   "Value"
   "AGND" (at 25.4 195.58 0) (effects (font (size 1.27 1.27))))
  (property
   "Footprint"
   "" (at 25.4 190.5 0) (effects (font (size 1.27 1.27)) (justify left) (hide yes)))
  (property
   "Datasheet"
   "" (at 25.4 190.5 0) (effects (font (size 1.27 1.27)) (justify left) (hide yes)))
  (pin
   "1")
  (instances (project
    "filtro-LPF" (path
    "/9d905d23-cbfb-5722-a8ef-c406e66afb9e/0539e119-f7c4-55df-804d-cacd09c11e4b" (reference "#PWR009") (unit 1)))))
 (wire
  (pts (xy 27.94 195.58) (xy 25.4 195.58))
  (stroke (width 0) (type default)))
 (wire
  (pts (xy 25.4 195.58) (xy 25.4 200.66))
  (stroke (width 0) (type default)))
 (symbol
  (lib_id "Amplifier_Operational:OPA1612AxD")
  (at 35.56 218.44 0)
  (unit 2)
  (body_style 1)
  (exclude_from_sim no)
  (in_bom yes)
  (on_board yes)
  (dnp no)
  (property
   "Reference"
   "U6" (at 33.02 213.36 0) (effects (font (size 1.27 1.27)) (justify left)))
  (property
   "Value"
   "OPA1642AIDR" (at 33.02 223.52 0) (effects (font (size 1.27 1.27)) (justify left)))
  (property
   "Footprint"
   "Package_SO:SOIC-8_3.9x4.9mm_P1.27mm" (at 35.56 218.44 0) (effects (font (size 1.27 1.27)) (justify left) (hide yes)))
  (property
   "Datasheet"
   "" (at 35.56 218.44 0) (effects (font (size 1.27 1.27)) (justify left) (hide yes)))
  (property
   "Nota"
   "anelli dei converter (FET: niente corrente nel nodo cr)" (at 35.56 218.44 0) (effects (font (size 1.27 1.27)) (justify left) (hide yes)))
  (pin
   "5")
  (pin
   "6")
  (pin
   "7")
  (instances (project
    "filtro-LPF" (path
    "/9d905d23-cbfb-5722-a8ef-c406e66afb9e/0539e119-f7c4-55df-804d-cacd09c11e4b" (reference "U6") (unit 2)))))
 (wire
  (pts (xy 25.4 215.9) (xy 27.94 215.9))
  (stroke (width 0) (type default)))
 (symbol
  (lib_id "power:GND")
  (at 25.4 215.9 0)
  (unit 1)
  (body_style 1)
  (exclude_from_sim no)
  (in_bom yes)
  (on_board yes)
  (dnp no)
  (property
   "Reference"
   "#PWR010" (at 25.4 215.9 0) (effects (font (size 1.27 1.27)) (justify left) (hide yes)))
  (property
   "Value"
   "AGND" (at 25.4 220.98 0) (effects (font (size 1.27 1.27))))
  (property
   "Footprint"
   "" (at 25.4 215.9 0) (effects (font (size 1.27 1.27)) (justify left) (hide yes)))
  (property
   "Datasheet"
   "" (at 25.4 215.9 0) (effects (font (size 1.27 1.27)) (justify left) (hide yes)))
  (pin
   "1")
  (instances (project
    "filtro-LPF" (path
    "/9d905d23-cbfb-5722-a8ef-c406e66afb9e/0539e119-f7c4-55df-804d-cacd09c11e4b" (reference "#PWR010") (unit 1)))))
 (wire
  (pts (xy 27.94 220.98) (xy 25.4 220.98))
  (stroke (width 0) (type default)))
 (wire
  (pts (xy 25.4 220.98) (xy 25.4 226.06))
  (stroke (width 0) (type default)))
 (symbol
  (lib_id "Amplifier_Operational:OPA1612AxD")
  (at 160.02 40.64 0)
  (unit 1)
  (body_style 1)
  (exclude_from_sim no)
  (in_bom yes)
  (on_board yes)
  (dnp no)
  (property
   "Reference"
   "U7" (at 157.48 35.56 0) (effects (font (size 1.27 1.27)) (justify left)))
  (property
   "Value"
   "OPA1642AIDR" (at 157.48 45.72 0) (effects (font (size 1.27 1.27)) (justify left)))
  (property
   "Footprint"
   "Package_SO:SOIC-8_3.9x4.9mm_P1.27mm" (at 160.02 40.64 0) (effects (font (size 1.27 1.27)) (justify left) (hide yes)))
  (property
   "Datasheet"
   "" (at 160.02 40.64 0) (effects (font (size 1.27 1.27)) (justify left) (hide yes)))
  (property
   "Nota"
   "anelli dei converter (FET: niente corrente nel nodo cr)" (at 160.02 40.64 0) (effects (font (size 1.27 1.27)) (justify left) (hide yes)))
  (pin
   "1")
  (pin
   "2")
  (pin
   "3")
  (instances (project
    "filtro-LPF" (path
    "/9d905d23-cbfb-5722-a8ef-c406e66afb9e/0539e119-f7c4-55df-804d-cacd09c11e4b" (reference "U7") (unit 1)))))
 (wire
  (pts (xy 152.4 38.1) (xy 149.86 38.1))
  (stroke (width 0) (type default)))
 (symbol
  (lib_id "power:GND")
  (at 149.86 38.1 0)
  (unit 1)
  (body_style 1)
  (exclude_from_sim no)
  (in_bom yes)
  (on_board yes)
  (dnp no)
  (property
   "Reference"
   "#PWR011" (at 149.86 38.1 0) (effects (font (size 1.27 1.27)) (justify left) (hide yes)))
  (property
   "Value"
   "AGND" (at 149.86 43.18 0) (effects (font (size 1.27 1.27))))
  (property
   "Footprint"
   "" (at 149.86 38.1 0) (effects (font (size 1.27 1.27)) (justify left) (hide yes)))
  (property
   "Datasheet"
   "" (at 149.86 38.1 0) (effects (font (size 1.27 1.27)) (justify left) (hide yes)))
  (pin
   "1")
  (instances (project
    "filtro-LPF" (path
    "/9d905d23-cbfb-5722-a8ef-c406e66afb9e/0539e119-f7c4-55df-804d-cacd09c11e4b" (reference "#PWR011") (unit 1)))))
 (wire
  (pts (xy 152.4 43.18) (xy 149.86 43.18))
  (stroke (width 0) (type default)))
 (wire
  (pts (xy 149.86 43.18) (xy 149.86 48.26))
  (stroke (width 0) (type default)))
 (symbol
  (lib_id "Amplifier_Operational:OPA1612AxD")
  (at 160.02 68.58 0)
  (unit 2)
  (body_style 1)
  (exclude_from_sim no)
  (in_bom yes)
  (on_board yes)
  (dnp no)
  (property
   "Reference"
   "U7" (at 157.48 63.5 0) (effects (font (size 1.27 1.27)) (justify left)))
  (property
   "Value"
   "OPA1642AIDR" (at 157.48 73.66 0) (effects (font (size 1.27 1.27)) (justify left)))
  (property
   "Footprint"
   "Package_SO:SOIC-8_3.9x4.9mm_P1.27mm" (at 160.02 68.58 0) (effects (font (size 1.27 1.27)) (justify left) (hide yes)))
  (property
   "Datasheet"
   "" (at 160.02 68.58 0) (effects (font (size 1.27 1.27)) (justify left) (hide yes)))
  (property
   "Nota"
   "anelli dei converter (FET: niente corrente nel nodo cr)" (at 160.02 68.58 0) (effects (font (size 1.27 1.27)) (justify left) (hide yes)))
  (pin
   "5")
  (pin
   "6")
  (pin
   "7")
  (instances (project
    "filtro-LPF" (path
    "/9d905d23-cbfb-5722-a8ef-c406e66afb9e/0539e119-f7c4-55df-804d-cacd09c11e4b" (reference "U7") (unit 2)))))
 (wire
  (pts (xy 152.4 66.04) (xy 149.86 66.04))
  (stroke (width 0) (type default)))
 (symbol
  (lib_id "power:GND")
  (at 149.86 66.04 0)
  (unit 1)
  (body_style 1)
  (exclude_from_sim no)
  (in_bom yes)
  (on_board yes)
  (dnp no)
  (property
   "Reference"
   "#PWR012" (at 149.86 66.04 0) (effects (font (size 1.27 1.27)) (justify left) (hide yes)))
  (property
   "Value"
   "AGND" (at 149.86 71.12 0) (effects (font (size 1.27 1.27))))
  (property
   "Footprint"
   "" (at 149.86 66.04 0) (effects (font (size 1.27 1.27)) (justify left) (hide yes)))
  (property
   "Datasheet"
   "" (at 149.86 66.04 0) (effects (font (size 1.27 1.27)) (justify left) (hide yes)))
  (pin
   "1")
  (instances (project
    "filtro-LPF" (path
    "/9d905d23-cbfb-5722-a8ef-c406e66afb9e/0539e119-f7c4-55df-804d-cacd09c11e4b" (reference "#PWR012") (unit 1)))))
 (wire
  (pts (xy 152.4 71.12) (xy 149.86 71.12))
  (stroke (width 0) (type default)))
 (wire
  (pts (xy 149.86 71.12) (xy 149.86 76.2))
  (stroke (width 0) (type default)))
 (wire
  (pts (xy 17.78 158.75) (xy 20.32 158.75))
  (stroke (width 0) (type default)))
 (wire
  (pts (xy 20.32 158.75) (xy 20.32 121.92))
  (stroke (width 0) (type default)))
 (wire
  (pts (xy 20.32 121.92) (xy 22.86 121.92))
  (stroke (width 0) (type default)))
 (wire
  (pts (xy 45.72 48.26) (xy 48.26 48.26))
  (stroke (width 0) (type default)))
 (wire
  (pts (xy 48.26 60.96) (xy 95.25 60.96))
  (stroke (width 0) (type default)))
 (wire
  (pts (xy 95.25 60.96) (xy 95.25 45.72))
  (stroke (width 0) (type default)))
 (wire
  (pts (xy 167.64 68.58) (xy 167.64 50.8))
  (stroke (width 0) (type default)))
 (wire
  (pts (xy 167.64 50.8) (xy 115.57 50.8))
  (stroke (width 0) (type default)))
 (wire
  (pts (xy 115.57 50.8) (xy 115.57 35.56))
  (stroke (width 0) (type default)))
 (wire
  (pts (xy 115.57 35.56) (xy 27.94 35.56))
  (stroke (width 0) (type default)))
 (wire
  (pts (xy 27.94 35.56) (xy 27.94 40.64))
  (stroke (width 0) (type default)))
 (wire
  (pts (xy 27.94 40.64) (xy 22.86 40.64))
  (stroke (width 0) (type default)))
 (wire
  (pts (xy 22.86 40.64) (xy 22.86 55.88))
  (stroke (width 0) (type default)))
 (wire
  (pts (xy 35.56 40.64) (xy 35.56 114.3))
  (stroke (width 0) (type default)))
 (wire
  (pts (xy 35.56 114.3) (xy 40.64 114.3))
  (stroke (width 0) (type default)))
 (wire
  (pts (xy 35.56 76.2) (xy 149.86 76.2))
  (stroke (width 0) (type default)))
 (junction
  (at 27.94 40.64)
  (diameter 0)
  (color 0 0 0 0))
 (junction
  (at 48.26 48.26)
  (diameter 0)
  (color 0 0 0 0))
 (junction
  (at 45.72 48.26)
  (diameter 0)
  (color 0 0 0 0))
 (junction
  (at 35.56 40.64)
  (diameter 0)
  (color 0 0 0 0))
 (junction
  (at 35.56 76.2)
  (diameter 0)
  (color 0 0 0 0))
 (global_label
  "VB1"
  (shape passive)
  (at 43.18 48.26 180)
  (fields_autoplaced yes)
  (effects (font (size 1 1)) (justify right)))
 (global_label
  "IAR2_2"
  (shape passive)
  (at 53.34 87.63 180)
  (fields_autoplaced yes)
  (effects (font (size 1 1)) (justify right)))
 (global_label
  "IAR2_1"
  (shape passive)
  (at 93.98 40.64 0)
  (fields_autoplaced yes)
  (effects (font (size 1 1)) (justify left)))
 (global_label
  "OLL1"
  (shape passive)
  (at 43.18 193.04 0)
  (fields_autoplaced yes)
  (effects (font (size 1 1)) (justify left)))
 (global_label
  "CRL1"
  (shape passive)
  (at 25.4 200.66 180)
  (fields_autoplaced yes)
  (effects (font (size 1 1)) (justify right)))
 (global_label
  "CRL2"
  (shape passive)
  (at 25.4 226.06 180)
  (fields_autoplaced yes)
  (effects (font (size 1 1)) (justify right)))
 (global_label
  "OLL2"
  (shape passive)
  (at 43.18 218.44 0)
  (fields_autoplaced yes)
  (effects (font (size 1 1)) (justify left)))
 (global_label
  "OLR1"
  (shape passive)
  (at 167.64 40.64 0)
  (fields_autoplaced yes)
  (effects (font (size 1 1)) (justify left)))
 (global_label
  "CRR1"
  (shape passive)
  (at 149.86 48.26 180)
  (fields_autoplaced yes)
  (effects (font (size 1 1)) (justify right))))
